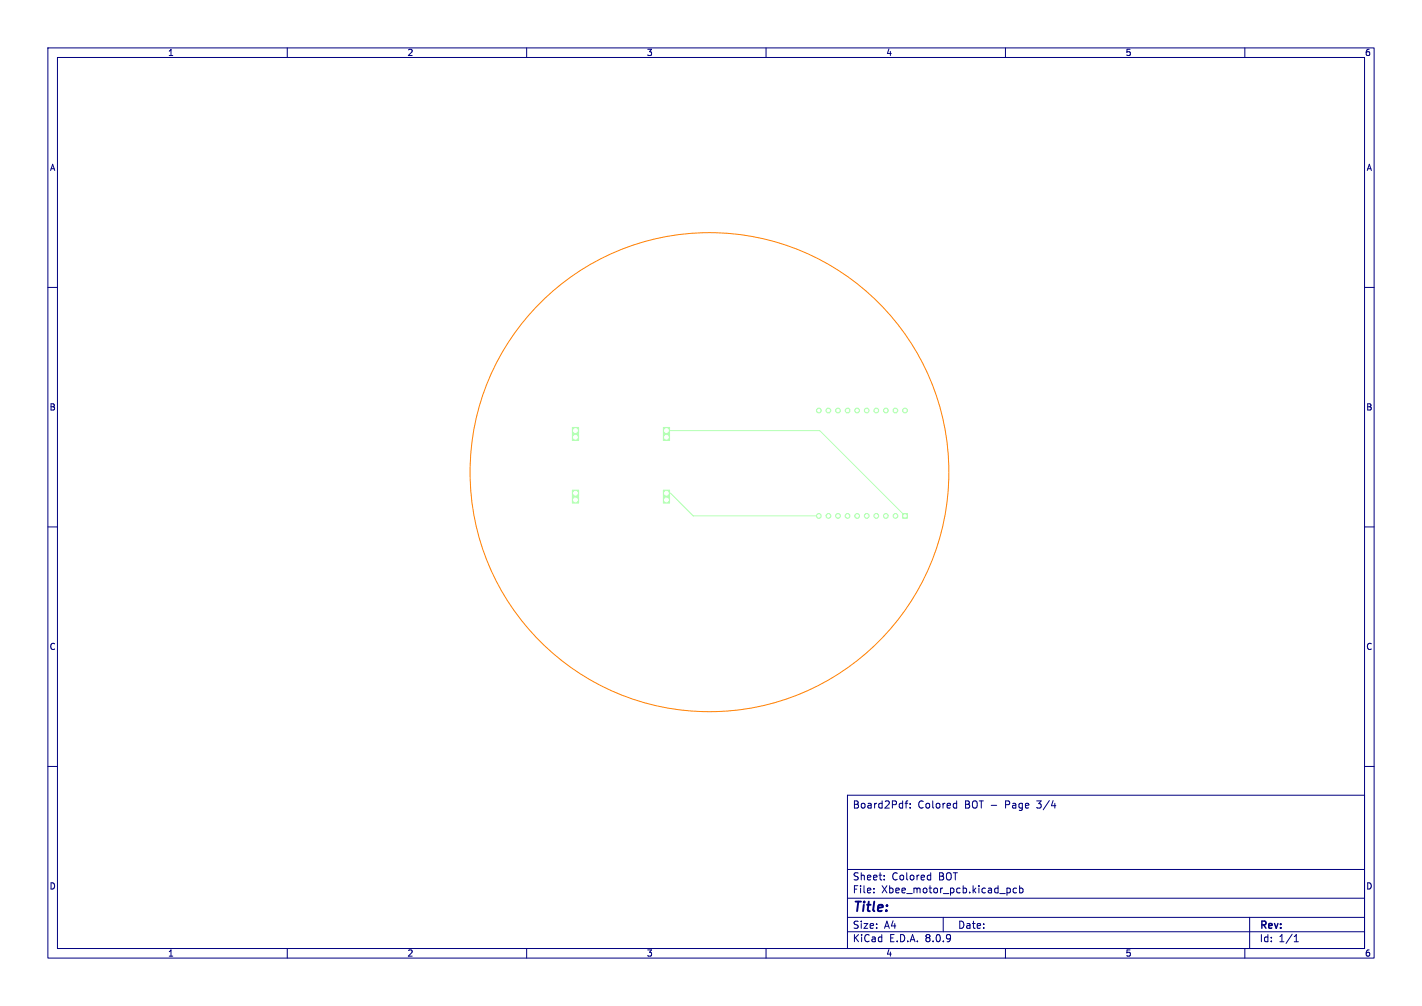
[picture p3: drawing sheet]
<svg xmlns="http://www.w3.org/2000/svg" width="297mm" height="210mm" viewBox="0 0 297 210" stroke-linecap="round" stroke-linejoin="round" font-family="sans-serif">
<g fill="#b3ffb3" stroke="#b3ffb3" stroke-width=".21">
<path d="M119.5 89.2h1.3v1.3h-1.3z"/>
<path d="M119.5 102.3h1.3v1.3h-1.3z"/>
<path d="M119.5 90.6h1.3v1.3h-1.3z"/>
<path d="M119.5 103.7h1.3v1.3h-1.3z"/>
<path d="M138.5 89.2h1.3v1.3h-1.3z"/>
<path d="M138.5 102.3h1.3v1.3h-1.3z"/>
<path d="M138.5 90.6h1.3v1.3h-1.3z"/>
<path d="M138.5 103.7h1.3v1.3h-1.3z"/>
<path d="M188.5 107.2h1v1h-1z"/>
<circle cx="187" cy="107.7" r=".5"/>
<circle cx="185" cy="107.7" r=".5"/>
<circle cx="183" cy="107.7" r=".5"/>
<circle cx="181" cy="107.7" r=".5"/>
<circle cx="179" cy="107.7" r=".5"/>
<circle cx="177" cy="107.7" r=".5"/>
<circle cx="175" cy="107.7" r=".5"/>
<circle cx="173" cy="107.7" r=".5"/>
<circle cx="171" cy="107.7" r=".5"/>
<circle cx="171" cy="85.7" r=".5"/>
<circle cx="173" cy="85.7" r=".5"/>
<circle cx="175" cy="85.7" r=".5"/>
<circle cx="177" cy="85.7" r=".5"/>
<circle cx="179" cy="85.7" r=".5"/>
<circle cx="181" cy="85.7" r=".5"/>
<circle cx="183" cy="85.7" r=".5"/>
<circle cx="185" cy="85.7" r=".5"/>
<circle cx="187" cy="85.7" r=".5"/>
<circle cx="189" cy="85.7" r=".5"/>
</g>
<path d="M139.2 89.9h32l17.8 17.8M139.2 103h.8l4.8 4.7h26.2" fill="none" stroke="#b3ffb3" stroke-width=".21"/>
<g fill="#fff" stroke="#fff" stroke-width=".21">
<circle cx="120.2" cy="89.9" r=".4"/>
<circle cx="120.2" cy="103" r=".4"/>
<circle cx="120.2" cy="91.3" r=".4"/>
<circle cx="120.2" cy="104.4" r=".4"/>
<circle cx="139.2" cy="89.9" r=".4"/>
<circle cx="139.2" cy="103" r=".4"/>
<circle cx="139.2" cy="91.3" r=".4"/>
<circle cx="139.2" cy="104.4" r=".4"/>
<circle cx="189" cy="107.7" r=".25"/>
<circle cx="187" cy="107.7" r=".25"/>
<circle cx="185" cy="107.7" r=".25"/>
<circle cx="183" cy="107.7" r=".25"/>
<circle cx="181" cy="107.7" r=".25"/>
<circle cx="179" cy="107.7" r=".25"/>
<circle cx="177" cy="107.7" r=".25"/>
<circle cx="175" cy="107.7" r=".25"/>
<circle cx="173" cy="107.7" r=".25"/>
<circle cx="171" cy="107.7" r=".25"/>
<circle cx="171" cy="85.7" r=".25"/>
<circle cx="173" cy="85.7" r=".25"/>
<circle cx="175" cy="85.7" r=".25"/>
<circle cx="177" cy="85.7" r=".25"/>
<circle cx="179" cy="85.7" r=".25"/>
<circle cx="181" cy="85.7" r=".25"/>
<circle cx="183" cy="85.7" r=".25"/>
<circle cx="185" cy="85.7" r=".25"/>
<circle cx="187" cy="85.7" r=".25"/>
<circle cx="189" cy="85.7" r=".25"/>
</g>
<g fill="none" stroke="#000080" stroke-width=".21">
<path d="M10 10h277v190h-277zM12 12h273v186h-273zM60 10v2M110 10v2M160 10v2M210 10v2M260 10v2M10 60h2M285 60h2M10 110h2M285 110h2M10 160h2"/>
<path d="M177 166h108v32h-108zM189 167.7h.6M189.6 167.2l-.4 .2v1.3M190.1 168.6v.1M190.1 167.8v.1M199.4 167.7l.4 .1M199.8 167.2v1.5M199.8 168.6l-.4 .1M285 160h2M60 198v2M110 198v2M160 198v2"/>
<path d="M177 194.5h108M177 191.5h108M177 187.5h108M177 181.5h108M182.5 186.3v.1M182.5 185.5v.1M184.7 183.6v.1M184.7 182.8v.1M194 182.7l.4 .1M194.4 182.2v1.5M194.4 183.6l-.4 .1M197 191.5v3"/>
<path d="M210 198v2M210.5 185.4h.2l.3 .3v.6l-.5 .1M212.3 185.5l-.4-.1-.3 .3 .1 .6h.6M213 185.5l.4-.1 .3 .3-.2 .6h-.5M213 184.9v1.5M260 198v2M261 191.5v6.5M270.3 196.6h.9M270.3 195.5l.4-.4v1.5"/>
</g>
<circle cx="148.2" cy="98.6" r="50" fill="none" stroke="#ff8000" stroke-width=".21"/>
<text font-size="2.8" fill="#000080" x="178" y="190.9">Title:</text>
<g font-size="2.1" fill="#000080">
<text x="178" y="169">Board2Pdf:</text>
<text x="191.7" y="169">Colored</text>
<text x="201.5" y="169">BOT -</text>
<text x="210.2" y="169">Page</text>
<text x="217" y="169">3/4</text>
<text x="178" y="184">Sheet:</text>
<text x="186.2" y="184">Colored</text>
<text x="196.1" y="184">BOT</text>
<text x="178" y="186.7">File:</text>
<text x="184.1" y="186.7">Xbee_motor_pcb.kicad_pcb</text>
<text x="178" y="196.9">KiCad</text>
<text x="178" y="194.1">Size:</text>
<text x="184.7" y="194.1">A4</text>
<text x="185.7" y="196.9">E.D.A.</text>
<text x="193.3" y="196.9">8.0.9</text>
<text x="200" y="194.1">Date:</text>
<text x="263" y="194.3">Rev:</text>
<text x="263" y="196.9">Id:</text>
<text x="267.1" y="196.9">1/1</text>
</g>
<g font-size="1.8" fill="#000080">
<text x="35" y="11.9">1</text>
<text x="85" y="11.9">2</text>
<text x="135" y="11.9">3</text>
<text x="185" y="11.9">4</text>
<text x="235" y="11.9">5</text>
<text x="285" y="11.9">6</text>
<text x="10.3" y="35.9">A</text>
<text x="285.4" y="35.9">A</text>
<text x="10.3" y="85.9">B</text>
<text x="285.3" y="85.9">B</text>
<text x="10.3" y="135.9">C</text>
<text x="285.3" y="135.9">C</text>
<text x="10.3" y="185.9">D</text>
<text x="285.3" y="185.9">D</text>
<text x="35" y="199.9">1</text>
<text x="85" y="199.9">2</text>
<text x="135" y="199.9">3</text>
<text x="185" y="199.9">4</text>
<text x="235" y="199.9">5</text>
<text x="285" y="199.9">6</text>
</g>
</svg>
